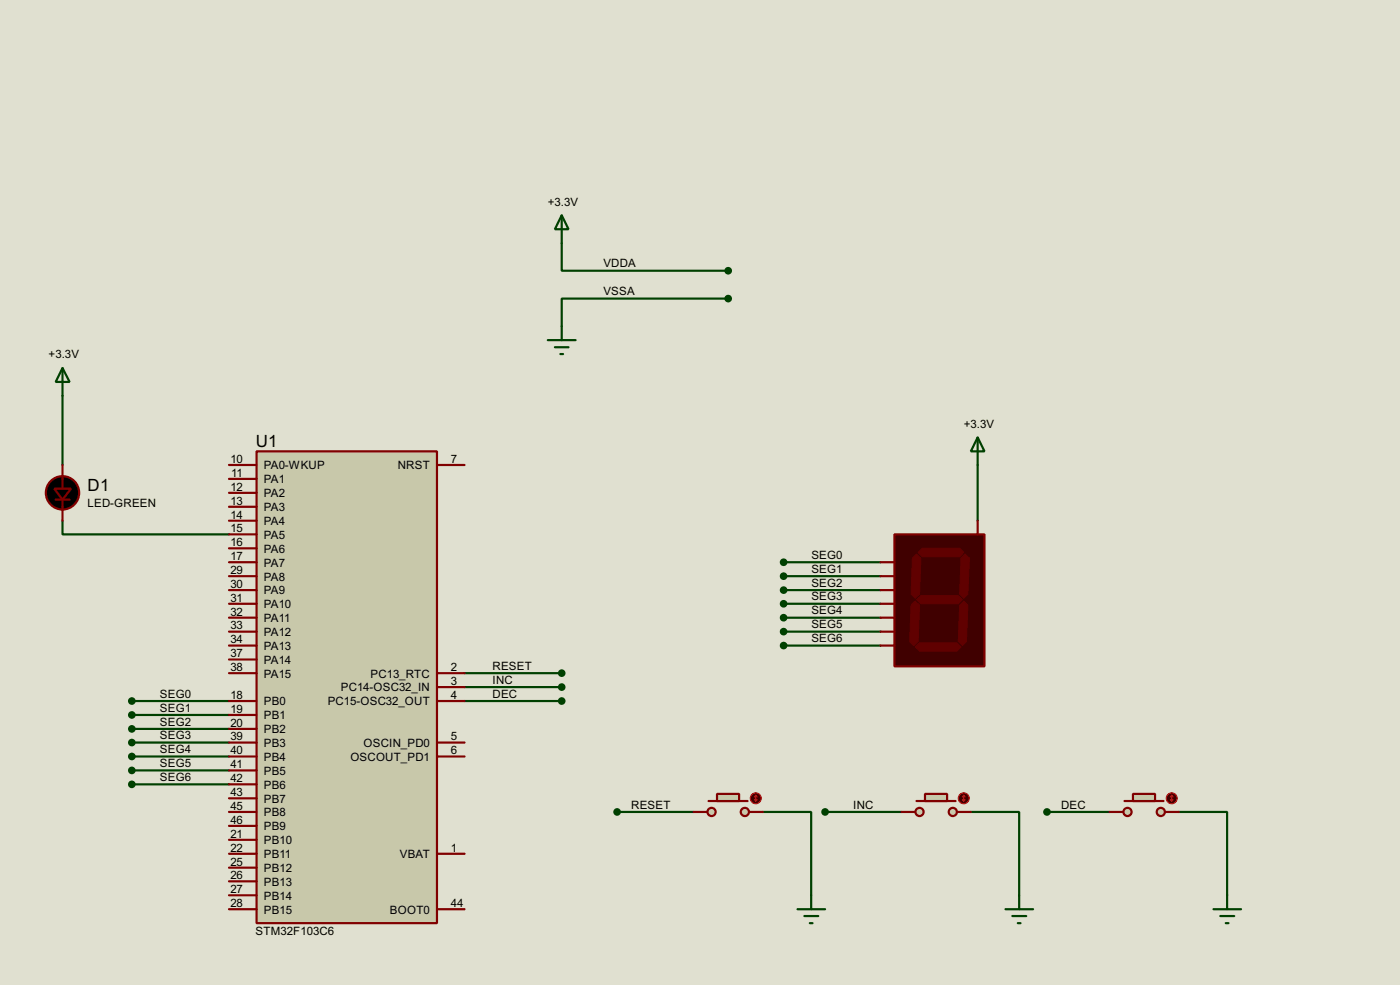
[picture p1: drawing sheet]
<svg xmlns="http://www.w3.org/2000/svg" width="256mm" height="180mm" viewBox="0 0 256 180" stroke-linecap="round" stroke-linejoin="round" font-family="sans-serif">
<path d="M0 0h256.5v180.3h-256.5z" fill="#e0e0d0"/>
<g fill="none" stroke="#004000" stroke-width=".4">
<path d="M102.9 39.4l1.3 2.6h-2.5zM102.9 39.4v10.2h30.5M133.4 54.7h-30.5v5M11.5 67.4l1.3 2.5h-2.6zM11.5 67.4v17.7M11.5 95.3v2.5h30.5M179.1 80.1l1.3 2.5h-2.5zM179.1 80.1v15.2M143.6 102.9h17.7M143.6 105.5h17.7M143.6 108h17.7M143.6 110.5h17.7"/>
<path d="M143.6 113.1h17.7M143.6 115.6h17.7M143.6 118.2h17.7M24.2 128.3h17.8M24.2 130.9h17.8M24.2 133.4h17.8M24.2 135.9h17.8M24.2 138.5h17.8M85.1 128.3h17.8M85.1 123.2h17.8M85.1 125.8h17.8M24.2 141h17.8"/>
<path d="M24.2 143.6h17.8M113.1 148.6h14M139.8 148.6h8.8v15.3M151.2 148.6h14M177.9 148.6h8.8v15.3M191.8 148.6h11.5M216 148.6h8.8v15.3"/>
</g>
<path d="M47 82.6h33.1v86.4h-33.1z" fill="#c8c8aa" stroke="#800000" stroke-width=".4"/>
<g fill="none" stroke="#800000" stroke-width=".4">
<path d="M10.2 91.5h2.6M11.5 85.1v4.4M11.5 91.5v3.8M42 85.1h5M42 90.2h5M42 87.7h5M42 92.8h5M42 95.3h5M42 97.8h5M80.1 85.1h5M42 100.4h5M42 102.9h5"/>
<path d="M42 105.5h5M42 108h5M42 110.5h5M42 113.1h5M42 115.6h5M42 118.2h5M42 135.9h5M42 138.5h5M42 128.3h5M42 130.9h5M42 133.4h5M42 120.7h5"/>
<path d="M42 123.2h5M80.1 135.9h5M80.1 138.5h5M80.1 128.3h5M80.1 123.2h5M80.1 125.8h5M42 148.6h5M42 151.2h5M42 153.7h5M42 156.3h5M42 141h5M42 143.6h5"/>
<path d="M42 146.1h5M42 158.8h5M80.1 156.3h5M42 166.4h5M42 161.3h5M42 163.9h5M80.1 166.4h5"/>
</g>
<g fill="#000" stroke="#800000" stroke-width=".4">
<path d="M10 89.5h3l-1.5 2z"/>
<circle cx="11.4" cy="90.2" r="3.1"/>
</g>
<path d="M163.9 97.8h16.5v24.2h-16.5z" fill="#400000" stroke="#800000" stroke-width=".4"/>
<g fill="#600000" stroke="#600000" stroke-width=".18">
<path d="M168.2 101.1l.8-.7h6.8l.8 .7-.8 .8h-6.8z" fill-rule="evenodd"/>
<path d="M176.1 102.2l.7-.8 .8 .8-.3 6.6-.7 .7-.8-.7z" fill-rule="evenodd"/>
<path d="M167.9 109.8l.8-.8h6.9l.7 .8-.7 .7h-6.9z" fill-rule="evenodd"/>
<path d="M167.2 102.2l.7-.8 .8 .8-.2 6.6-.8 .7-.8-.7z" fill-rule="evenodd"/>
<path d="M175.8 110.8l.8-.8 .7 .8-.2 6.6-.8 .8-.7-.8z" fill-rule="evenodd"/>
<path d="M167.7 118.4l.8-.7h6.8l.8 .7-.8 .8h-6.8z" fill-rule="evenodd"/>
<path d="M166.9 110.8l.8-.8 .8 .8-.3 6.6-.8 .8-.7-.8z" fill-rule="evenodd"/>
</g>
<path d="M179.1 95.3v2.5M161.3 102.9h2.6M161.3 105.5h2.6M161.3 108h2.6M161.3 110.5h2.6M161.3 113.1h2.6M161.3 115.6h2.6M161.3 118.2h2.6" fill="none" stroke="#800000" stroke-width=".4"/>
<g fill="#c8c8aa" stroke="#800000" stroke-width=".4">
<circle cx="136.4" cy="148.6" r=".75"/>
<circle cx="130.3" cy="148.6" r=".75"/>
</g>
<path d="M129.8 146.6h7.2" fill="none" stroke="#800000" stroke-width=".4"/>
<path d="M131.4 145.3h4v1.3h-4z" fill="#c8c8aa" stroke="#800000" stroke-width=".4"/>
<path d="M127.1 148.6h2.5M137.2 148.6h2.6" fill="none" stroke="#800000" stroke-width=".4"/>
<circle cx="138.4" cy="146.1" r="1" fill="#400000" stroke="#f00" stroke-width=".2"/>
<path d="M138.2 146.4l.3 .2M138.5 145.6v1M138.5 145.6l-.3 .3M138.5 145.6l.2 .3M138.7 146.4l-.2 .2" fill="none" stroke="#f00" stroke-width=".2"/>
<g fill="#c8c8aa" stroke="#800000" stroke-width=".4">
<circle cx="174.5" cy="148.6" r=".75"/>
<circle cx="168.4" cy="148.6" r=".75"/>
</g>
<path d="M167.9 146.6h7.2" fill="none" stroke="#800000" stroke-width=".4"/>
<path d="M169.5 145.3h4v1.3h-4z" fill="#c8c8aa" stroke="#800000" stroke-width=".4"/>
<path d="M165.2 148.6h2.5M175.3 148.6h2.6" fill="none" stroke="#800000" stroke-width=".4"/>
<circle cx="176.5" cy="146.1" r="1" fill="#400000" stroke="#f00" stroke-width=".2"/>
<path d="M176.3 146.4l.3 .2M176.6 145.6v1M176.6 145.6l-.3 .3M176.6 145.6l.2 .3M176.8 146.4l-.2 .2" fill="none" stroke="#f00" stroke-width=".2"/>
<g fill="#c8c8aa" stroke="#800000" stroke-width=".4">
<circle cx="212.6" cy="148.6" r=".75"/>
<circle cx="206.5" cy="148.6" r=".75"/>
</g>
<path d="M206 146.6h7.2" fill="none" stroke="#800000" stroke-width=".4"/>
<path d="M207.6 145.3h4v1.3h-4z" fill="#c8c8aa" stroke="#800000" stroke-width=".4"/>
<path d="M203.3 148.6h2.5M213.4 148.6h2.6" fill="none" stroke="#800000" stroke-width=".4"/>
<circle cx="214.6" cy="146.1" r="1" fill="#400000" stroke="#f00" stroke-width=".2"/>
<path d="M214.4 146.4l.3 .2M214.7 145.6v1M214.7 145.6l-.3 .3M214.7 145.6l.2 .3M214.9 146.4l-.2 .2" fill="none" stroke="#f00" stroke-width=".2"/>
<g fill="none" stroke="#004000" stroke-width=".4">
<path d="M102.9 59.7v2.6M100.4 62.3h5.1M101.7 63.6h2.5M102.7 64.8h.5M146.1 166.4h5.1M147.4 167.7h2.5M148.4 169h.5M148.6 163.9v2.5M184.2 166.4h5.1M185.5 167.7h2.5M186.5 169h.5M186.7 163.9v2.5"/>
<path d="M222.3 166.4h5.1M223.6 167.7h2.5M224.6 169h.5M224.8 163.9v2.5"/>
</g>
<g fill="#004000" stroke="#004000" stroke-width=".4">
<circle cx="133.4" cy="49.6" r=".5"/>
<circle cx="133.4" cy="54.7" r=".5"/>
<circle cx="113" cy="148.6" r=".5"/>
<circle cx="151.1" cy="148.6" r=".5"/>
<circle cx="191.8" cy="148.6" r=".5"/>
<circle cx="24.1" cy="128.3" r=".5"/>
<circle cx="24.1" cy="130.9" r=".5"/>
<circle cx="24.1" cy="133.4" r=".5"/>
<circle cx="24.1" cy="135.9" r=".5"/>
<circle cx="24.1" cy="138.5" r=".5"/>
<circle cx="24.1" cy="141" r=".5"/>
<circle cx="24.1" cy="143.6" r=".5"/>
<circle cx="143.5" cy="102.9" r=".5"/>
<circle cx="143.5" cy="105.5" r=".5"/>
<circle cx="143.5" cy="108" r=".5"/>
<circle cx="143.5" cy="110.5" r=".5"/>
<circle cx="143.5" cy="113.1" r=".5"/>
<circle cx="143.5" cy="115.6" r=".5"/>
<circle cx="143.5" cy="118.2" r=".5"/>
<circle cx="102.9" cy="123.2" r=".5"/>
<circle cx="102.9" cy="125.8" r=".5"/>
<circle cx="102.9" cy="128.3" r=".5"/>
</g>
<g font-size="3.5">
<text x="46.9" y="81.8">U1</text>
<text x="16.1" y="89.9">D1</text>
</g>
<g font-size="2.4">
<text x="100.4" y="37.7">+3.3V</text>
<text x="110.5" y="49">VDDA</text>
<text x="110.5" y="54">VSSA</text>
<text x="8.9" y="65.6">+3.3V</text>
<text x="176.6" y="78.3">+3.3V</text>
<text x="42.2" y="84.7">10</text>
<text x="42.2" y="89.8">12</text>
<text x="42.4" y="87.3">11</text>
<text x="48.3" y="85.9">PA0-WKUP</text>
<text x="48.3" y="88.5">PA1</text>
<text x="72.9" y="85.9">NRST</text>
<text x="82.6" y="84.7">7</text>
<text x="16" y="92.8">LED-GREEN</text>
<text x="42.2" y="92.4">13</text>
<text x="42.2" y="94.9">14</text>
<text x="48.3" y="91">PA2</text>
<text x="48.3" y="93.6">PA3</text>
<text x="42.2" y="97.4">15</text>
<text x="42.2" y="100">16</text>
<text x="48.3" y="96.1">PA4</text>
<text x="48.3" y="98.6">PA5</text>
<text x="48.3" y="101.2">PA6</text>
<text x="42.2" y="102.5">17</text>
<text x="42.2" y="105.1">29</text>
<text x="42.2" y="107.6">30</text>
<text x="48.3" y="103.7">PA7</text>
<text x="48.3" y="106.3">PA8</text>
<text x="148.6" y="102.3">SEG0</text>
<text x="148.6" y="104.9">SEG1</text>
<text x="148.6" y="107.4">SEG2</text>
<text x="42.2" y="110.1">31</text>
<text x="42.2" y="112.7">32</text>
<text x="48.3" y="108.8">PA9</text>
<text x="48.3" y="111.3">PA10</text>
<text x="48.3" y="113.9">PA11</text>
<text x="148.6" y="109.9">SEG3</text>
<text x="148.6" y="112.5">SEG4</text>
<text x="42.2" y="115.2">33</text>
<text x="42.2" y="117.8">34</text>
<text x="48.3" y="116.4">PA12</text>
<text x="48.3" y="119">PA13</text>
<text x="148.6" y="115">SEG5</text>
<text x="148.6" y="117.6">SEG6</text>
<text x="42.2" y="120.3">37</text>
<text x="42.2" y="122.8">38</text>
<text x="48.3" y="121.5">PA14</text>
<text x="48.3" y="124">PA15</text>
<text x="67.9" y="124">PC13_RTC</text>
<text x="82.6" y="122.8">2</text>
<text x="82.6" y="125.4">3</text>
<text x="90.2" y="122.6">RESET</text>
<text x="90.2" y="125.2">INC</text>
<text x="29.3" y="127.7">SEG0</text>
<text x="29.3" y="130.3">SEG1</text>
<text x="42.2" y="127.9">18</text>
<text x="42.2" y="130.5">19</text>
<text x="48.3" y="129.1">PB0</text>
<text x="48.3" y="131.7">PB1</text>
<text x="60" y="129.1">PC15-OSC32_OUT</text>
<text x="62.4" y="126.6">PC14-OSC32_IN</text>
<text x="82.6" y="127.9">4</text>
<text x="90.2" y="127.7">DEC</text>
<text x="29.3" y="132.8">SEG2</text>
<text x="29.3" y="135.3">SEG3</text>
<text x="29.3" y="137.9">SEG4</text>
<text x="42.2" y="133">20</text>
<text x="42.2" y="135.5">39</text>
<text x="48.3" y="134.2">PB2</text>
<text x="48.3" y="136.7">PB3</text>
<text x="66.6" y="136.7">OSCIN_PD0</text>
<text x="82.6" y="135.5">5</text>
<text x="29.3" y="140.4">SEG5</text>
<text x="29.3" y="143">SEG6</text>
<text x="42.2" y="138.1">40</text>
<text x="42.2" y="140.6">41</text>
<text x="42.2" y="143.2">42</text>
<text x="48.3" y="139.3">PB4</text>
<text x="48.3" y="141.8">PB5</text>
<text x="64.2" y="139.3">OSCOUT_PD1</text>
<text x="82.6" y="138.1">6</text>
<text x="42.2" y="148.2">45</text>
<text x="42.2" y="145.7">43</text>
<text x="48.3" y="149.4">PB8</text>
<text x="48.3" y="144.4">PB6</text>
<text x="48.3" y="146.9">PB7</text>
<text x="115.6" y="148">RESET</text>
<text x="156.3" y="148">INC</text>
<text x="194.4" y="148">DEC</text>
<text x="42.2" y="150.8">46</text>
<text x="42.2" y="153.3">21</text>
<text x="42.2" y="155.9">22</text>
<text x="48.3" y="152">PB9</text>
<text x="48.3" y="154.5">PB10</text>
<text x="82.6" y="155.9">1</text>
<text x="42.2" y="158.4">25</text>
<text x="42.2" y="160.9">26</text>
<text x="48.3" y="157.1">PB11</text>
<text x="48.3" y="159.6">PB12</text>
<text x="73.2" y="157.1">VBAT</text>
<text x="42.2" y="163.5">27</text>
<text x="42.2" y="166">28</text>
<text x="48.3" y="162.1">PB13</text>
<text x="48.3" y="164.7">PB14</text>
<text x="48.3" y="167.2">PB15</text>
<text x="71.4" y="167.2">BOOT0</text>
<text x="82.6" y="166">44</text>
<text x="46.8" y="171.2">STM32F103C6</text>
</g>
</svg>
